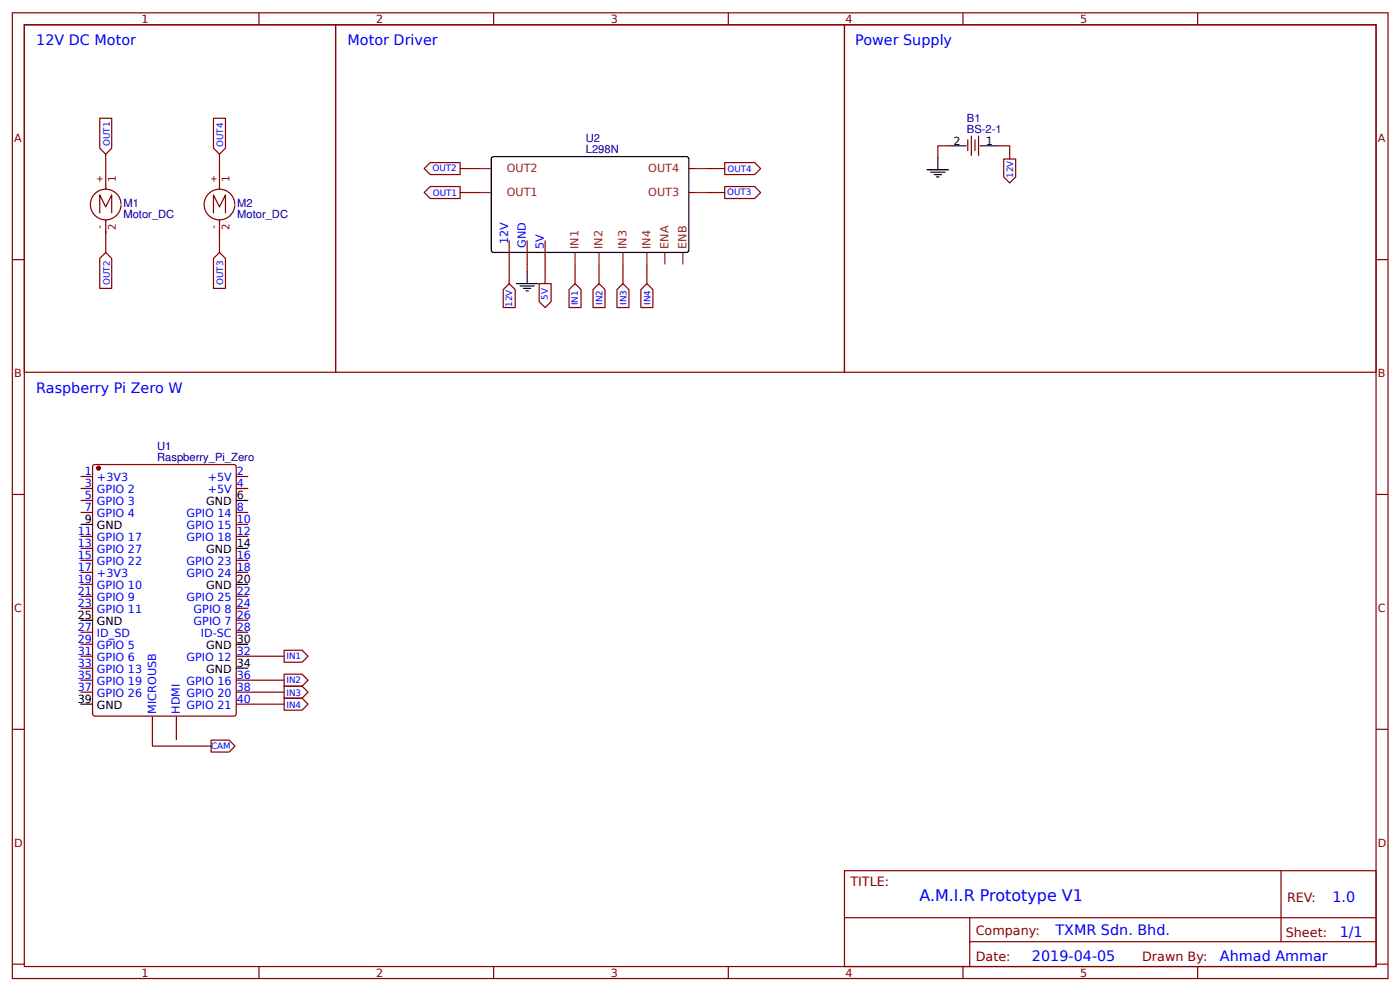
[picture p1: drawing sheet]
<svg xmlns="http://www.w3.org/2000/svg" width="309mm" height="219mm" viewBox="0 0 309 219" stroke-linecap="round" stroke-linejoin="round" font-family="sans-serif">
<g fill="none" stroke="#800" stroke-width=".26">
<path d="M2.7 2.8h304v213.3h-304zM5.4 5.5h298.7v207.9h-298.7zM5.4 5.5h68.8v76.7h-68.8zM57.2 2.8v2.7M74.2 5.5h112.4v76.7h-112.4zM109.1 2.8v2.7M160.9 2.8v2.7M186.6 5.5h117.5v76.7h-117.5zM212.8 2.8v2.7M264.7 2.8v2.7M22 26.1h2.7v6.6l-1.3 1.4-1.4-1.4zM23.4 34.1v4.2"/>
<path d="M47.2 26.1h2.6v6.6l-1.3 1.4-1.3-1.4zM48.5 34.1v4.2M93.7 37.2l1.4-1.3h6.6v2.6h-6.6zM101.7 37.2h4.2M152.2 37.2h1.3M156.2 37.2h4M160.2 35.9h6.6l1.3 1.3-1.3 1.3h-6.6zM209.9 32.2h-2.7v2.6M213.9 30.9v2.4M214.7 30.1v4.2M215.5 30.9v2.4M216.2 30.1v4.2"/>
<path d="M220.5 32.2h2.6v2.9M221.8 35.1h2.6v4l-1.3 1.3-1.3-1.3zM2.7 57.3h2.7M23.4 55.7l1.3 1.4v6.6h-2.7v-6.6zM23.4 51.5v4.2M47.2 57.1l1.3-1.4 1.3 1.4v6.6h-2.6zM48.5 51.5v4.2M93.7 42.5l1.4-1.3h6.6v2.6h-6.6zM101.7 42.5h4.2M112.5 53.1v9.5M116.5 53.1v6.9M120.5 53.1v9.5"/>
<path d="M127.1 58.4v4.2M132.4 58.4v4.2M137.7 58.4v4.2M143 58.4v4.2M152.2 42.5h1.3M156.2 42.5h4M160.2 41.2h6.6l1.3 1.3-1.3 1.3h-6.6zM304.1 57.3h2.6M111.2 63.9l1.3-1.3 1.4 1.3v4h-2.7zM119.1 62.6h2.7v4l-1.3 1.3-1.4-1.3zM125.8 63.9l1.3-1.3 1.3 1.3v4h-2.6zM132.4 62.6l1.3 1.3v4h-2.7v-4z"/>
<path d="M136.3 63.9l1.4-1.3 1.3 1.3v4h-2.7zM141.6 63.9l1.4-1.3 1.3 1.3v4h-2.7zM2.7 109.2h2.7M17.8 105.2h2.7M17.8 107.9h2.7M17.8 110.5h2.7M17.8 113.2h2.7M17.8 118.5h2.7M20.7 102.7l31-.1 .4 .2 .1 54.8-.3 .5h-30.9l-.5-.2v-54.8zM52.2 105.2h2.6M52.2 107.9h2.6M52.2 113.2h2.6"/>
<path d="M52.2 118.5h2.6M52.2 115.8h2.6M304.1 109.2h2.6M17.8 121.1h2.7M17.8 123.7h2.7M17.8 126.4h2.7M17.8 129h2.7M17.8 131.7h2.7M17.8 134.3h2.7M17.8 139.6h2.7M52.2 123.7h2.6M52.2 126.4h2.6"/>
<path d="M52.2 131.7h2.6M52.2 134.3h2.6M52.2 139.6h2.6M52.2 137h2.6M17.8 142.3h2.7M17.8 144.9h2.7M17.8 147.6h2.7M17.8 150.2h2.7M17.8 152.8h2.7M33.7 158.1v6.7h12.9M39 158.1v5.3M52.2 144.9h10.6"/>
<path d="M52.2 150.2h10.6M52.2 152.8h10.6M52.2 155.5h10.6M62.8 151.5h4l1.3 1.3-1.3 1.4h-4zM62.8 154.2h4l1.3 1.3-1.3 1.3h-4zM62.8 148.9h4l1.3 1.3-1.3 1.3h-4zM62.8 143.6h4l1.3 1.3-1.3 1.3h-4zM2.7 161.1h2.7M46.6 163.4h4l1.3 1.4-1.3 1.3h-4zM304.1 161.1h2.6M186.6 192.3h117.5v21.1h-117.5zM283.1 192.3v15.6"/>
<path d="M2.7 212.9h2.7M57.2 213.4v2.7M109.1 213.4v2.7M160.9 213.4v2.7M186.6 202.7h117.4M212.8 213.4v2.7M214.3 207.9h89.7M214.3 202.7v10.5M264.7 213.4v2.7M304.1 212.9h2.6"/>
</g>
<circle cx="21.8" cy="103.4" r=".4" fill="#800" stroke="#800" stroke-width=".26"/>
<g fill="none" stroke="#000" stroke-width=".26">
<path d="M108.8 34.7h43.2l.2 .4-.1 20.4-.4 .2h-42.9l-.2-.5v-20.1zM204.9 37.5h4.7M205.7 38h3.1M206.5 38.5h1.5M207 39.1h.5M207.2 34.8v2.7M209.9 32.2h3.7M216.5 32.2h4M116.5 60v2.6M114.1 62.6h4.8M114.9 63.2h3.2M115.7 63.7h1.6"/>
<path d="M116.2 64.2h.6M17.8 115.8h2.7M52.2 110.5h2.6M17.8 137h2.7M52.2 129h2.6M52.2 121.1h2.6M17.8 155.5h2.7M52.2 147.6h2.6M52.2 142.3h2.6"/>
</g>
<path d="M105.9 37.2h2.7M153.5 37.2h2.7M105.9 42.5h2.7M127.1 55.7v2.7M132.4 55.7v2.7M137.7 55.7v2.7M143 55.7v2.7M146.9 55.7v2.7M150.9 55.7v2.7M153.5 42.5h2.7" fill="none" stroke="#8d2323" stroke-width=".26"/>
<path d="M23.4 38.3v3.5M48.5 38.3v3.5M22 47v-4l1.4 2.7 1.3-2.7v4M23.4 48.6v2.9M26.7 45.2a3.4 3.4 0 0 0-4.8-3.1 3.4 3.4 0 0 0-.7 5.7 3.4 3.4 0 0 0 5.4-1.8l.1-.7M47.2 47v-4l1.3 2.7 1.3-2.7v4M48.5 48.6v2.9M51.9 45.2a3.4 3.4 0 0 0-4.9-3.1 3.4 3.4 0 0 0-.6 5.7 3.4 3.4 0 0 0 5.4-1.8l.1-.7" fill="none" stroke="#840000" stroke-width=".26"/>
<text font-size="3.5" fill="#00f" x="203.2" y="199">A.M.I.R Prototype V1</text>
<g font-size="3.2" fill="#00f">
<text x="8" y="10">12V DC Motor</text>
<text x="76.8" y="10">Motor Driver</text>
<text x="189" y="10">Power Supply</text>
<text x="8" y="86.7">Raspberry Pi Zero W</text>
<text x="294.5" y="199.2">1.0</text>
<text x="233.2" y="206.4">TXMR Sdn. Bhd.</text>
<text x="296" y="207">1/1</text>
<text x="228.1" y="212.2">2019-04-05</text>
<text x="269.6" y="212.2">Ahmad Ammar</text>
</g>
<g font-size="2.8" fill="#800">
<text x="187.9" y="195.7">TITLE:</text>
<text x="284.4" y="199.2">REV:</text>
<text x="215.6" y="206.4">Company:</text>
<text x="284.1" y="206.8">Sheet:</text>
<text x="215.6" y="212.1">Date:</text>
<text x="252.4" y="212.2">Drawn By:</text>
</g>
<g font-size="2.5" fill="#800">
<text x="31.3" y="5.1">1</text>
<text x="83.2" y="5.1">2</text>
<text x="135" y="5.1">3</text>
<text x="186.9" y="5.1">4</text>
<text x="238.7" y="5.1">5</text>
<text x="3.1" y="31.4">A</text>
<text x="304.5" y="31.4">A</text>
<text x="3.1" y="83.3">B</text>
<text x="304.5" y="83.3">B</text>
<text x="3.1" y="135.1">C</text>
<text x="304.5" y="135.1">C</text>
<text x="3.1" y="187">D</text>
<text x="304.5" y="187">D</text>
<text x="31.3" y="215.7">1</text>
<text x="83.2" y="215.7">2</text>
<text x="135" y="215.7">3</text>
<text x="186.9" y="215.7">4</text>
<text x="238.7" y="215.7">5</text>
</g>
<g font-size="2.5" fill="#000080">
<text x="213.7" y="29.3">BS-2-1</text>
<text x="213.7" y="27">B1</text>
<text x="129.5" y="33.8">L298N</text>
<text x="129.5" y="31.4">U2</text>
<text x="27.3" y="45.7">M1</text>
<text x="52.4" y="45.7">M2</text>
<text x="27.3" y="48.1">Motor_DC</text>
<text x="52.4" y="48.1">Motor_DC</text>
<text x="34.7" y="101.8">Raspberry_Pi_Zero</text>
<text x="34.8" y="99.4">U1</text>
</g>
<g font-size="2.5">
<text x="210.7" y="31.9">2</text>
<text x="217.8" y="31.9">1</text>
<text x="45.6" y="111.6">GND</text>
<text x="52.3" y="110.3">6</text>
<text x="18.7" y="115.5">9</text>
<text x="21.4" y="116.9">GND</text>
<text x="45.6" y="122.2">GND</text>
<text x="52.3" y="120.8">14</text>
<text x="45.6" y="130.1">GND</text>
<text x="52.3" y="128.8">20</text>
<text x="17.2" y="136.7">25</text>
<text x="21.4" y="138">GND</text>
<text x="45.6" y="143.3">GND</text>
<text x="52.3" y="142">30</text>
<text x="45.6" y="148.6">GND</text>
<text x="52.3" y="147.3">34</text>
<text x="17.2" y="155.2">39</text>
<text x="21.4" y="156.6">GND</text>
</g>
<g font-size="2.5" fill="#8d2323">
<text x="112" y="38">OUT2</text>
<text x="143.3" y="38">OUT4</text>
<text x="112" y="43.3">OUT1</text>
<text x="143.3" y="43.3">OUT3</text>
<text x="127.9" y="55" transform="rotate(-90 127.9 55)">IN1</text>
<text x="133.2" y="55" transform="rotate(-90 133.2 55)">IN2</text>
<text x="138.5" y="55" transform="rotate(-90 138.5 55)">IN3</text>
<text x="143.7" y="55" transform="rotate(-90 143.7 55)">IN4</text>
<text x="147.7" y="55" transform="rotate(-90 147.7 55)">ENA</text>
<text x="151.7" y="55" transform="rotate(-90 151.7 55)">ENB</text>
</g>
<g font-size="2.5" fill="#00f">
<text x="112.3" y="54" transform="rotate(-90 112.3 54)">12V</text>
<text x="116.2" y="54.8" transform="rotate(-90 116.2 54.8)">GND</text>
<text x="120.2" y="55" transform="rotate(-90 120.2 55)">5V</text>
<text x="18.7" y="105">1</text>
<text x="18.7" y="107.6">3</text>
<text x="21.4" y="106.3">+3V3</text>
<text x="45.9" y="106.3">+5V</text>
<text x="52.3" y="107.6">4</text>
<text x="52.3" y="105">2</text>
<text x="18.7" y="110.3">5</text>
<text x="18.7" y="112.9">7</text>
<text x="21.4" y="108.9">GPIO 2</text>
<text x="21.4" y="111.6">GPIO 3</text>
<text x="45.9" y="108.9">+5V</text>
<text x="52.3" y="112.9">8</text>
<text x="17.2" y="118.2">11</text>
<text x="21.4" y="114.2">GPIO 4</text>
<text x="21.4" y="119.5">GPIO 17</text>
<text x="41.2" y="119.5">GPIO 18</text>
<text x="41.2" y="116.9">GPIO 15</text>
<text x="41.2" y="114.2">GPIO 14</text>
<text x="52.3" y="118.2">12</text>
<text x="52.3" y="115.5">10</text>
<text x="17.2" y="120.8">13</text>
<text x="17.2" y="123.5">15</text>
<text x="21.4" y="122.2">GPIO 27</text>
<text x="21.4" y="124.8">GPIO 22</text>
<text x="41.2" y="124.8">GPIO 23</text>
<text x="52.3" y="123.5">16</text>
<text x="17.2" y="126.1">17</text>
<text x="17.2" y="128.8">19</text>
<text x="17.2" y="131.4">21</text>
<text x="21.4" y="127.4">+3V3</text>
<text x="21.4" y="130.1">GPIO 10</text>
<text x="41.2" y="127.4">GPIO 24</text>
<text x="52.3" y="131.4">22</text>
<text x="52.3" y="126.1">18</text>
<text x="17.2" y="134.1">23</text>
<text x="21.4" y="132.7">GPIO 9</text>
<text x="21.4" y="135.4">GPIO 11</text>
<text x="41.2" y="132.7">GPIO 25</text>
<text x="42.8" y="135.4">GPIO 8</text>
<text x="52.3" y="136.7">26</text>
<text x="52.3" y="134.1">24</text>
<text x="17.2" y="139.4">27</text>
<text x="17.2" y="142">29</text>
<text x="21.4" y="140.7">ID_SD</text>
<text x="21.4" y="143.3">GPIO 5</text>
<text x="42.8" y="138">GPIO 7</text>
<text x="44.4" y="140.7">ID-SC</text>
<text x="52.3" y="139.4">28</text>
<text x="17.2" y="144.6">31</text>
<text x="17.2" y="147.3">33</text>
<text x="17.2" y="149.9">35</text>
<text x="21.4" y="146">GPIO 6</text>
<text x="21.4" y="148.6">GPIO 13</text>
<text x="41.2" y="146">GPIO 12</text>
<text x="52.3" y="149.9">36</text>
<text x="52.3" y="144.6">32</text>
<text x="17.2" y="152.6">37</text>
<text x="21.4" y="151.3">GPIO 19</text>
<text x="21.4" y="153.9">GPIO 26</text>
<text x="41.2" y="153.9">GPIO 20</text>
<text x="41.2" y="151.3">GPIO 16</text>
<text x="52.3" y="155.2">40</text>
<text x="52.3" y="152.6">38</text>
<text x="34.5" y="157.6" transform="rotate(-90 34.5 157.6)">MICROUSB</text>
<text x="39.8" y="157.6" transform="rotate(-90 39.8 157.6)">HDMI</text>
<text x="41.2" y="156.6">GPIO 21</text>
</g>
<g font-size="2.3" fill="#840000">
<text x="22.8" y="40.3" transform="rotate(-90 22.8 40.3)">+</text>
<text x="25.6" y="40.3" transform="rotate(-90 25.6 40.3)">1</text>
<text x="48" y="40.3" transform="rotate(-90 48 40.3)">+</text>
<text x="50.7" y="40.3" transform="rotate(-90 50.7 40.3)">1</text>
<text x="22.8" y="50.9" transform="rotate(-90 22.8 50.9)">-</text>
<text x="25.6" y="50.9" transform="rotate(-90 25.6 50.9)">2</text>
<text x="48" y="50.9" transform="rotate(-90 48 50.9)">-</text>
<text x="50.7" y="50.9" transform="rotate(-90 50.7 50.9)">2</text>
</g>
<g font-size="1.9" fill="#00f">
<text x="24.3" y="32.3" transform="rotate(-90 24.3 32.3)">OUT1</text>
<text x="49.3" y="32.5" transform="rotate(-90 49.3 32.5)">OUT4</text>
<text x="95.6" y="37.9">OUT2</text>
<text x="160.8" y="38">OUT4</text>
<text x="223.9" y="39.2" transform="rotate(-90 223.9 39.2)">12V</text>
<text x="95.7" y="43.3">OUT1</text>
<text x="160.7" y="43.1">OUT3</text>
<text x="24.3" y="63" transform="rotate(-90 24.3 63)">OUT2</text>
<text x="49.3" y="62.9" transform="rotate(-90 49.3 62.9)">OUT3</text>
<text x="113.2" y="67.7" transform="rotate(-90 113.2 67.7)">12V</text>
<text x="121.1" y="66.2" transform="rotate(-90 121.1 66.2)">5V</text>
<text x="127.7" y="67.4" transform="rotate(-90 127.7 67.4)">IN1</text>
<text x="133.2" y="67.3" transform="rotate(-90 133.2 67.3)">IN2</text>
<text x="138.4" y="67.3" transform="rotate(-90 138.4 67.3)">IN3</text>
<text x="143.7" y="67.3" transform="rotate(-90 143.7 67.3)">IN4</text>
<text x="63.3" y="145.5">IN1</text>
<text x="63.3" y="150.8">IN2</text>
<text x="63.3" y="153.6">IN3</text>
<text x="63.3" y="156.3">IN4</text>
<text x="46.6" y="165.4">CAM</text>
</g>
</svg>
